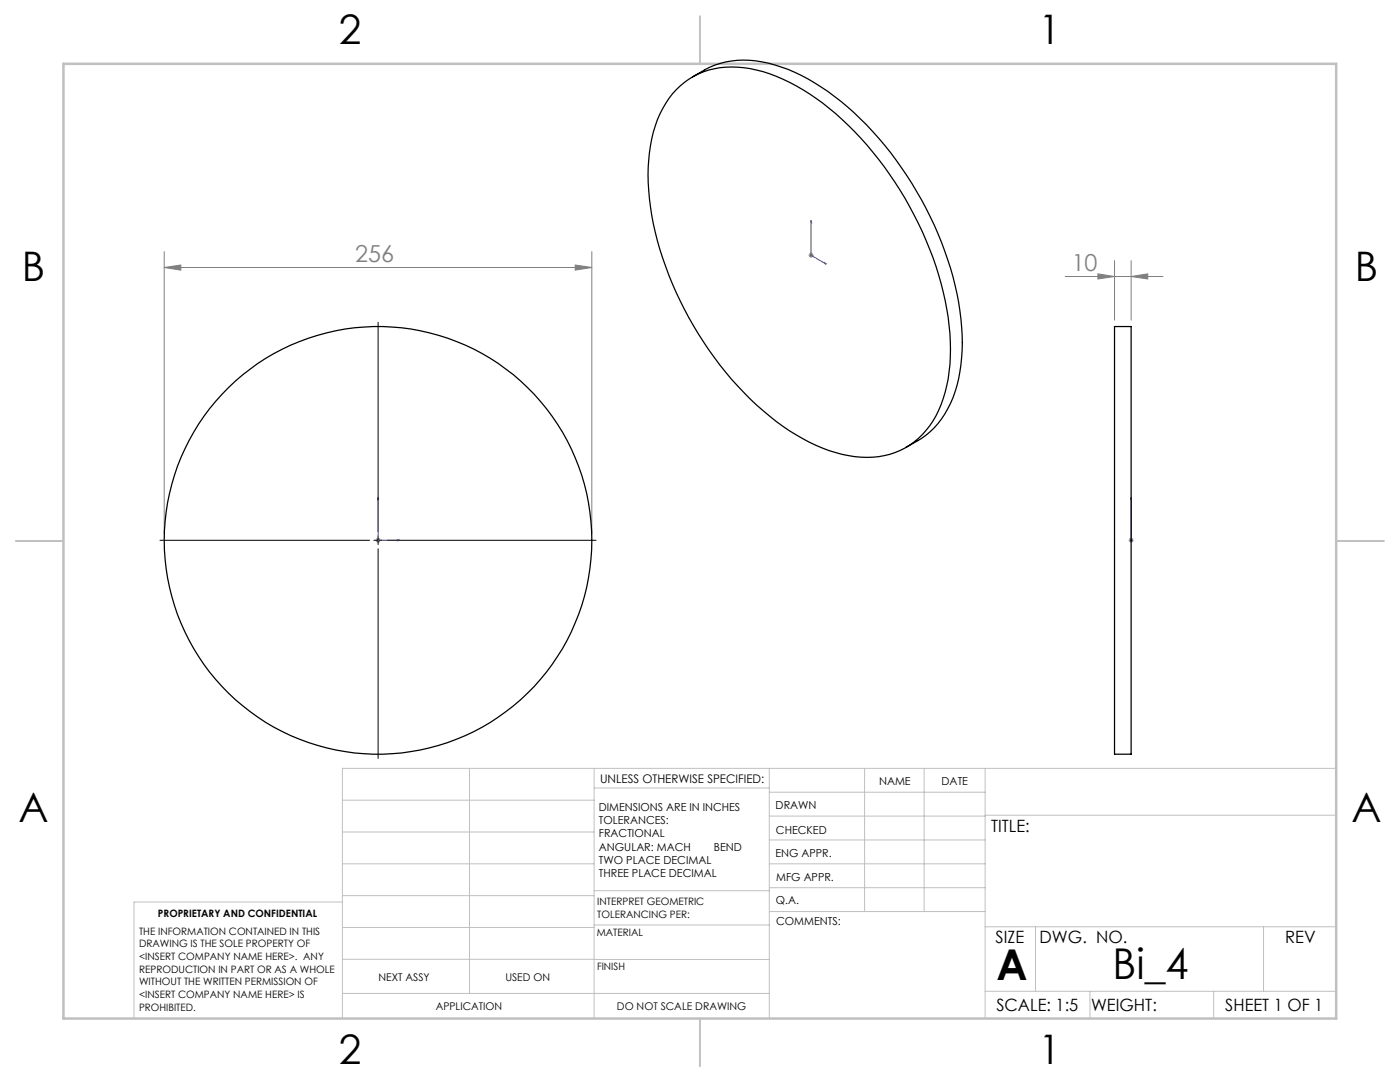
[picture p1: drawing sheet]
<svg xmlns="http://www.w3.org/2000/svg" width="279mm" height="216mm" viewBox="0 0 279 216" stroke-linecap="round" stroke-linejoin="round" font-family="sans-serif">
<path d="M161.9 44v6.9l3 1.8M161.9 44l.1 .4-.2-.1zM164.6 52.4l.3 .3-.3-.1zM75.5 99.3v8.5h4.2M75.5 99.3l.1 .4h-.2zM225.7 99.3v.4v-.4M225.7 99.3v8.5M79.3 107.7l.4 .1-.4 .1zM225.7 107.7v.2zM225.7 107.8h.1" fill="none" stroke="#00f" stroke-width=".2"/>
<g fill="none" stroke="#808080" stroke-width=".2">
<path d="M32.8 53.4l3.3-.5v1zM32.8 50.2v56.3M32.8 53.4h85.3M114.8 52.9l3.3 .5-3.3 .5zM118.1 50.2v56.3M161.4 50.9h1M161.5 50.6l.7 .7M161.9 50.4v1.1M162.2 50.6l-.7 .7M212.6 55.2h19.5M219.1 54.6l3.3 .6-3.3 .5zM222.4 52v11.9"/>
<path d="M225.7 55.2l3.4-.6v1.1zM225.7 52v11.9M74.9 107.8h1.1M75.1 107.5l.7 .7M75.5 107.3v1M75.8 107.5l-.7 .7M225.2 107.8h1M225.4 107.5l.7 .7M225.7 107.3v1M226.1 107.5l-.7 .7"/>
</g>
<path d="M75.5 64.3v41.8M31.9 107.8h41.9M74.6 107.8h1.7M75.5 107v1.7M75.5 109.5v41.8M77.2 107.8h41.8" fill="none" stroke="#000" stroke-width=".2"/>
<g fill="none" stroke="#c0c0c0" stroke-width=".2">
<path d="M68.3 159.7h50.3M93.7 153.3v44.9M118.6 153.3v49.9M118.6 157.2h34.9M153.5 153.3v49.9M153.5 158.1h43.1M172.5 153.3v28.6M184.4 153.3v28.6M196.6 153.3v49.9M266.7 153.3h-198.4v49.9M68.3 178.7h50.3M68.3 172.4h50.3"/>
<path d="M68.3 166h50.3M68.3 180h-41.6v23.2M118.6 177.7h35M153.5 167.6h43.1M153.5 162.8h43.1M153.5 172.4h43.1M153.5 177.1h43.1M196.6 162.7h70.1M68.3 198.2h85.2M68.3 191.4l85.2 .1M68.3 185.1h50.3M118.6 184.6h35"/>
<path d="M153.6 181.9h43M196.6 197.8h70.1M196.6 184.9h70.1M206.7 184.9v12.9M217.5 197.8v5.4M242.2 197.8v5.4M252.2 184.9v12.9"/>
</g>
<path d="M139.7 3.2v9.5M3.1 107.9h9.6M266.7 107.9h9.5M139.7 203.2v9.6" fill="none" stroke="#c0c0c0" stroke-width=".25"/>
<path d="M12.7 12.7h254v190.5h-254z" fill="none" stroke="#c0c0c0" stroke-width=".5"/>
<g fill="#00f">
<path d="M79.3 107.7l.4 .1-.4 .1zM75.5 99.3l.1 .4h-.2z"/>
<path d="M164.6 52.4l.3 .3-.3-.1zM161.9 44l.1 .4-.2-.1zM225.7 107.7v.2zM225.7 99.3v.4z"/>
</g>
<g fill="#808080">
<path d="M225.7 55.2l3.4-.6v1.1zM219.1 54.6l3.3 .6-3.3 .5z"/>
<path d="M32.8 53.4l3.3-.5v1zM114.8 52.9l3.3 .5-3.3 .5z"/>
</g>
<g fill="none" stroke="#000" stroke-width=".25">
<path d="M134.9 17.9a15.7 15.7 0 0 1 14.8-4.2 38.7 38.7 0 0 1 18.4 10.1 70.3 70.3 0 0 1 21.1 39.5 33.8 33.8 0 0 1-1.9 18.6 15.4 15.4 0 0 1-16.7 9.2 35.7 35.7 0 0 1-18.3-9.2 69.6 69.6 0 0 1-22.5-40.6 35.3 35.3 0 0 1 1.4-17.4l1.1-2.2a15.8 15.8 0 0 1 2.6-3.8zM138.2 15.3a17.6 17.6 0 0 1 12.6-3.2 33.3 33.3 0 0 1 15.7 7.1 68.9 68.9 0 0 1 22 30.9 50.3 50.3 0 0 1 3.3 22.7 20.5 20.5 0 0 1-7 14.1l-4 2.4M222.4 65.2h3.3v85.3h-3.3z"/>
<circle cx="75.4" cy="107.8" r="42.7"/>
</g>
<g font-size="8.5">
<text x="198.9" y="195.5">A</text>
<text x="222" y="195.4">Bi_4</text>
</g>
<g font-size="8.1">
<text x="67.6" y="8.9">2</text>
<text x="207.3" y="8.9">1</text>
<text x="4.4" y="56.1">B</text>
<text x="270.4" y="56.1">B</text>
<text x="3.7" y="164.1">A</text>
<text x="269.7" y="164.1">A</text>
<text x="67.6" y="212.4">2</text>
<text x="207.3" y="212.4">1</text>
</g>
<g font-size="4.7" fill="#808080">
<text x="70.9" y="52.4">256</text>
<text x="213.9" y="54.1">10</text>
</g>
<g font-size="3.4">
<text x="197.8" y="166">TITLE:</text>
<text x="198.7" y="188.1">SIZE</text>
<text x="207.5" y="188.1">DWG. NO.</text>
<text x="256.5" y="188.2">REV</text>
<text x="198.8" y="201.7">SCALE: 1:5</text>
<text x="217.7" y="201.8">WEIGHT:</text>
<text x="244.5" y="201.7">SHEET 1 OF 1</text>
</g>
<text font-size="2.4" x="119.8" y="156.2">UNLESS OTHERWISE SPECIFIED:</text>
<g font-size="2.2">
<text x="119.5" y="161.8">DIMENSIONS ARE IN INCHES</text>
<text x="154.8" y="161.4">DRAWN</text>
<text x="175.4" y="156.6">NAME</text>
<text x="187.9" y="156.7">DATE</text>
<text x="119.5" y="164.4">TOLERANCES:</text>
<text x="119.5" y="167.1">FRACTIONAL</text>
<text x="154.9" y="166.3">CHECKED</text>
<text x="119.5" y="169.7">ANGULAR: MACH</text>
<text x="119.5" y="172.4">TWO PLACE DECIMAL</text>
<text x="142.5" y="169.7">BEND</text>
<text x="154.8" y="171">ENG APPR.</text>
<text x="119.5" y="175">THREE PLACE DECIMAL</text>
<text x="154.9" y="175.7">MFG APPR.</text>
<text x="154.9" y="180.4">Q.A.</text>
<text x="154.9" y="184.6">COMMENTS:</text>
</g>
<g font-size="2.1">
<text x="75.5" y="195.7">NEXT ASSY</text>
<text x="100.9" y="195.7">USED ON</text>
<text x="86.9" y="201.5">APPLICATION</text>
<text x="123.1" y="201.6">DO NOT SCALE DRAWING</text>
</g>
<g font-size="2">
<text x="31.5" y="182.9">PROPRIETARY AND CONFIDENTIAL</text>
<text x="119.2" y="180.6">INTERPRET GEOMETRIC</text>
<text x="119.2" y="183.1">TOLERANCING PER:</text>
<text x="27.8" y="186.5">THE INFORMATION CONTAINED IN THIS</text>
<text x="27.8" y="189">DRAWING IS THE SOLE PROPERTY OF</text>
<text x="27.8" y="191.6">&lt;INSERT COMPANY NAME HERE&gt;. ANY</text>
<text x="119.1" y="186.7">MATERIAL</text>
<text x="27.8" y="194.1">REPRODUCTION IN PART OR AS A WHOLE</text>
<text x="27.8" y="196.6">WITHOUT THE WRITTEN PERMISSION OF</text>
<text x="119.1" y="193.5">FINISH</text>
<text x="27.8" y="199.1">&lt;INSERT COMPANY NAME HERE&gt; IS</text>
<text x="27.8" y="201.7">PROHIBITED.</text>
</g>
</svg>
